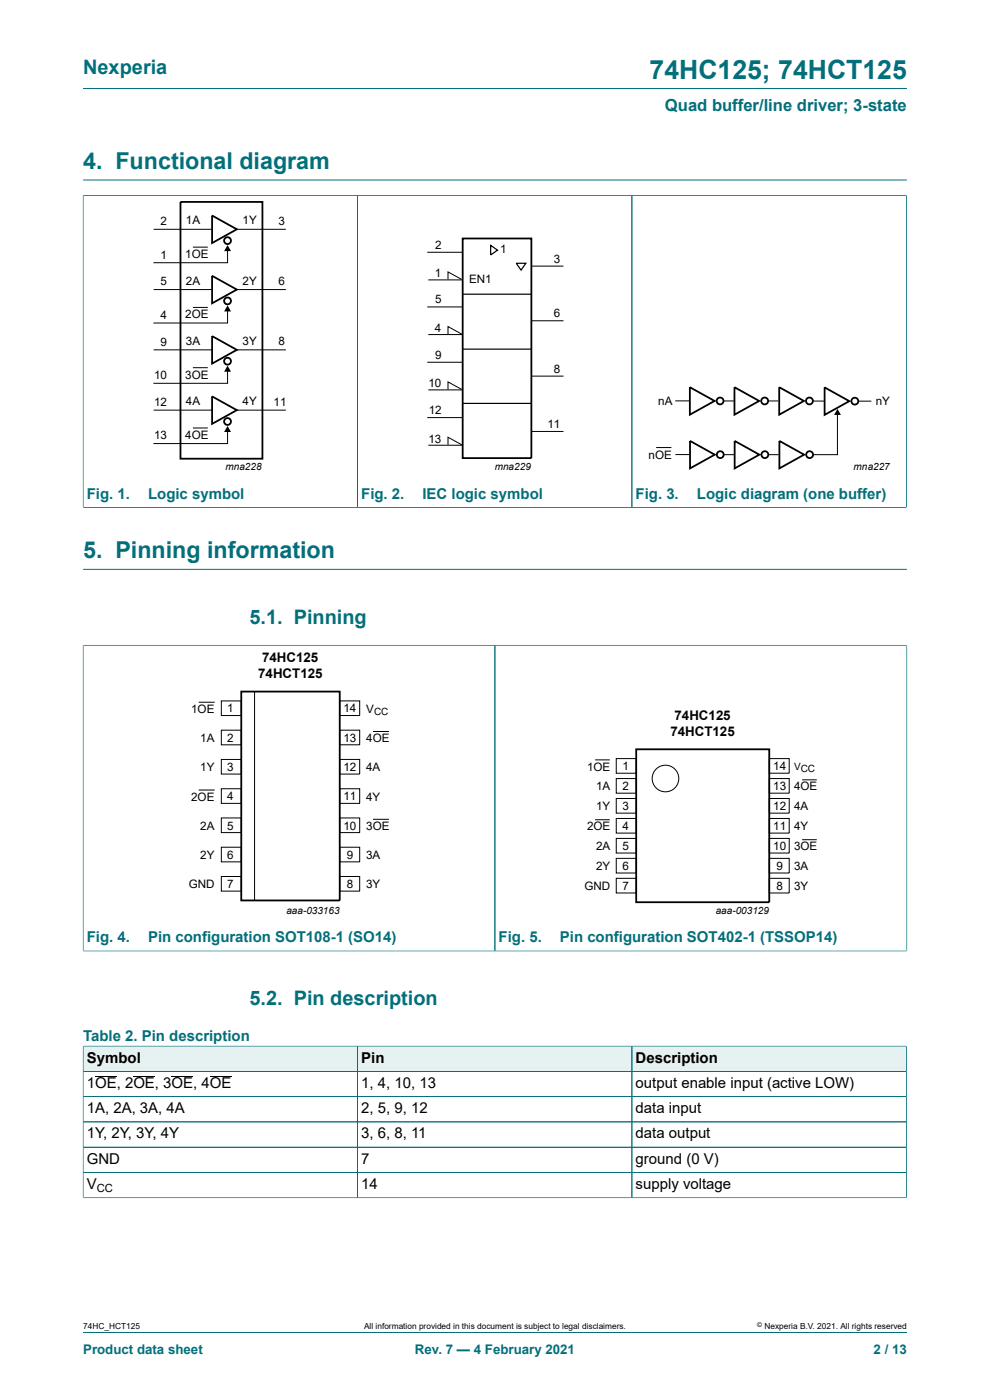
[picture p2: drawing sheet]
<svg xmlns="http://www.w3.org/2000/svg" width="210mm" height="297mm" viewBox="0 0 210 297" stroke-linecap="round" stroke-linejoin="round" font-family="sans-serif">
<g fill="none" stroke="#036f7b" stroke-width=".21">
<path d="M17.6 18.8h174.8M17.6 38.2h174.8M17.6 41.5h174.7M17.6 41.4v66.3M75.8 41.5v66.1M134.1 41.5v66.1M192.3 41.4v66.3M17.6 107.6h174.7M17.6 136.9h174.8M17.6 136.8v65M17.6 120.8h174.8M105 136.9v64.8"/>
<path d="M192.4 136.8v65M17.6 201.7h174.8"/>
</g>
<g fill="none" stroke="#000" stroke-width=".38">
<path d="M38.3 42.8h17.4v54.5h-17.4zM45 45.7l5.2 2.9-5.2 3zM45 58.5l5.2 2.9-5.2 2.9zM98.1 50.6h14.6v46.6h-14.6zM45 71.3l5.2 2.9-5.2 2.9zM45 84.1l5.2 2.9-5.2 2.9zM146.3 82.1l5.3 3-5.3 2.9zM146.4 93.5l5.2 3-5.2 2.9zM155.8 82.1l5.2 3-5.2 2.9zM155.8 93.5l5.3 3-5.3 2.9zM165.3 82.1l5.2 3-5.2 2.9zM165.3 93.5l5.3 3-5.3 2.9z"/>
<path d="M174.9 82.2l5.3 2.9-5.3 2.9zM51.2 146.7h20.9v44.3h-20.9zM135 159h28.2v32.4h-28.2z"/>
<circle cx="48.3" cy="51" r=".73"/>
<circle cx="48.3" cy="76.6" r=".73"/>
<circle cx="48.3" cy="63.8" r=".73"/>
<circle cx="48.3" cy="89.4" r=".73"/>
<circle cx="152.7" cy="85.1" r=".73"/>
<circle cx="152.8" cy="96.5" r=".73"/>
<circle cx="162.2" cy="85.1" r=".73"/>
<circle cx="162.2" cy="96.5" r=".73"/>
<circle cx="171.7" cy="85.1" r=".73"/>
<circle cx="171.7" cy="96.5" r=".73"/>
<circle cx="181.3" cy="85.1" r=".73"/>
</g>
<g fill="none" stroke="#000" stroke-width=".21">
<path d="M32.6 48.6h12.4M40.9 52.4h3.2M48.3 52.7v3h-15.8M50.2 48.6h10.4M90.6 53.5h7.5M90.9 59.4h7.2M95 59.3v-1.6l2.9 1.6M112.7 56.5h6.8M32.6 61.4h12.4M32.6 74.2h12.4M40.9 65.2h3.2M40.9 78h3.2"/>
<path d="M48.3 65.5v3h-15.8M48.3 78.3v3h-15.8M50.2 61.4h10.4M50.2 74.2h10.4M90.6 65.1h7.5M90.6 76.9h7.5M90.9 71h7.2M95 70.9v-1.6l2.9 1.6M112.7 68.1h6.8M112.7 79.8h6.8M32.6 87h12.4M40.9 90.8h3.2"/>
<path d="M48.3 91.1v3h-15.8M50.2 87h10.4M90.6 88.6h7.5M90.9 82.7h7.2M90.9 94.5h7.2M95 82.6v-1.6l2.9 1.6M95 94.4v-1.6l2.9 1.6M112.7 91.5h6.8M139.2 94.9h3.2M143.2 85h3M143.3 96.4h2.9M153.5 85.1h2.2"/>
<path d="M153.5 96.5h2.2M162.9 85.1h2.2M163 96.5h2.2M172.4 85.1h2.4M177.6 87.5v9h-5.1M182.1 85.1h2.7M42.2 149h3.3M46.9 148.7h4.3v3.1h-4.3zM46.9 154.9h4.3v3.1h-4.3zM54 146.7v44.4M72.1 148.7h4.2v3.1h-4.2zM72.1 154.9h4.2v3.1h-4.2z"/>
<path d="M79.1 155.2h3.4M42.2 167.6h3.3M46.9 161.1h4.3v3.1h-4.3zM46.9 167.3h4.3v3.1h-4.3zM46.9 173.5h4.3v3.1h-4.3zM46.9 179.7h4.3v3.1h-4.3zM72.1 173.5h4.2v3.1h-4.2zM72.1 179.7h4.2v3.1h-4.2zM72.1 161.1h4.2v3.1h-4.2zM72.1 167.3h4.2v3.1h-4.2zM79.1 173.8h3.4M126.2 173.9h3.1"/>
<path d="M126.2 161.2h3.1M130.7 160.9h4.3v3.1h-4.3zM130.7 165.2h4.3v3.1h-4.3zM130.7 169.4h4.3v3.1h-4.3zM130.7 173.6h4.3v3.1h-4.3zM130.7 177.9h4.3v3.1h-4.3zM163.2 177.9h4.2v3.1h-4.2zM163.2 169.4h4.2v3.1h-4.2zM163.2 173.6h4.2v3.1h-4.2zM163.2 160.9h4.2v3.1h-4.2zM163.2 165.2h4.2v3.1h-4.2zM170.2 165.4h3.1"/>
<path d="M170.2 178.1h3.1M46.9 185.9h4.3v3.1h-4.3zM72.1 185.9h4.2v3.1h-4.2zM130.7 182.1h4.3v3.1h-4.3zM130.7 186.3h4.3v3.1h-4.3zM163.2 186.3h4.2v3.1h-4.2zM163.2 182.1h4.2v3.1h-4.2z"/>
<circle cx="141.2" cy="165.2" r="2.82"/>
</g>
<path d="M48.3 52l.7 1.3h-1.5zM48.3 64.8l.7 1.3h-1.5zM48.3 77.6l.7 1.3h-1.5zM48.3 90.4l.7 1.2h-1.5zM177.6 86.8l.8 1.2h-1.5z" fill="#000"/>
<path d="M104.1 52.1l1.4 1-1.4 1zM109.5 55.8h2l-1 1.5zM98.1 74.1h14.6M98.1 62.4h14.6M98.1 85.6h14.6" fill="none" stroke="#000" stroke-width=".25"/>
<path d="M17.7 222h58.1v5.2h-58.1z" fill="#e6f1f2"/>
<path d="M17.6 221.9v5.4h58.2v-5.4h-58.2" fill="none" stroke="#036f7b" stroke-width=".21"/>
<path d="M75.9 222h58.1v5.2h-58.1z" fill="#e6f1f2"/>
<path d="M75.8 221.9h58.3v5.4h-58.3z" fill="none" stroke="#036f7b" stroke-width=".21"/>
<path d="M134.1 222h58.1v5.2h-58.1z" fill="#e6f1f2"/>
<path d="M17.6 227.3h174.7M17.6 222v32.2M17.7 221.9h174.6M75.8 222v32.1M134.1 221.9v32.2M192.3 221.9v32.3M192.3 232.6h-174.7M192.3 238h-174.7M17.6 254.1h174.7M192.3 243.4h-174.7M192.3 248.7h-174.7M17.6 282.6h174.8" fill="none" stroke="#036f7b" stroke-width=".21"/>
<path d="M20.2 228.3h4.6M28.3 228.3h4.6M36.4 228.3h4.6M44.5 228.3h4.6" fill="none" stroke="#000" stroke-width=".21"/>
<text font-size="5.6" fill="#036f7b" x="137.8" y="16.8">74HC125; 74HCT125</text>
<g font-size="4.9" fill="#036f7b">
<text x="17.6" y="35.9">4. Functional diagram</text>
<text x="17.6" y="118.5">5. Pinning information</text>
</g>
<g font-size="4.2" fill="#036f7b">
<text x="17.6" y="15.6">Nexperia</text>
<text x="52.9" y="132.3">5.1. Pinning</text>
<text x="52.9" y="213.1">5.2. Pin description</text>
</g>
<text font-size="3.5" fill="#036f7b" x="141" y="23.7">Quad buffer/line driver; 3-state</text>
<g font-size="3.2" fill="#036f7b">
<text x="18.4" y="105.8">Fig. 1.</text>
<text x="31.4" y="105.8">Logic symbol</text>
<text x="76.6" y="105.8">Fig. 2.</text>
<text x="89.6" y="105.8">IEC logic symbol</text>
<text x="134.8" y="105.8">Fig. 3.</text>
<text x="147.8" y="105.8">Logic diagram (one buffer)</text>
<text x="18.4" y="199.9">Fig. 4.</text>
<text x="31.4" y="199.9">Pin configuration SOT108-1 (SO14)</text>
<text x="105.8" y="199.9">Fig. 5.</text>
<text x="118.8" y="199.9">Pin configuration SOT402-1 (TSSOP14)</text>
<text x="17.6" y="220.8">Table 2. Pin description</text>
</g>
<g font-size="3.2">
<text x="18.4" y="225.4">Symbol</text>
<text x="76.6" y="225.4">Pin</text>
<text x="134.8" y="225.4">Description</text>
<text x="18.4" y="230.8">1OE, 2OE, 3OE, 4OE</text>
<text x="76.6" y="230.8">1, 4, 10, 13</text>
<text x="134.8" y="230.8">output enable input (active LOW)</text>
<text x="18.4" y="236.2">1A, 2A, 3A, 4A</text>
<text x="76.6" y="236.2">2, 5, 9, 12</text>
<text x="134.8" y="236.2">data input</text>
<text x="18.4" y="241.5">1Y, 2Y, 3Y, 4Y</text>
<text x="76.6" y="241.5">3, 6, 8, 11</text>
<text x="134.8" y="241.5">data output</text>
<text x="18.4" y="246.9">GND</text>
<text x="76.6" y="246.9">7</text>
<text x="134.8" y="246.9">ground (0 V)</text>
<text x="18.4" y="252.2">V</text>
<text x="76.6" y="252.2">14</text>
<text x="134.8" y="252.2">supply voltage</text>
</g>
<g font-size="2.8">
<text x="54.8" y="143.9">74HCT125</text>
<text x="55.6" y="140.5">74HC125</text>
<text x="143.1" y="152.7">74HC125</text>
<text x="142.2" y="156.2">74HCT125</text>
</g>
<g font-size="2.8" fill="#036f7b">
<text x="17.6" y="287.2">Product data sheet</text>
<text x="88" y="287.2">Rev. 7 — 4 February 2021</text>
<text x="185.3" y="287.2">2 / 13</text>
</g>
<g font-size="2.5">
<text x="34" y="47.7">2</text>
<text x="39.4" y="47.6">1A</text>
<text x="51.4" y="47.6">1Y</text>
<text x="59" y="47.7">3</text>
<text x="92.3" y="52.8">2</text>
<text x="106.1" y="53.8">1</text>
<text x="34" y="54.8">1</text>
<text x="39.3" y="54.7">1OE</text>
<text x="92.3" y="58.8">1</text>
<text x="117.5" y="55.7">3</text>
<text x="34" y="60.6">5</text>
<text x="39.4" y="60.4">2A</text>
<text x="51.4" y="60.4">2Y</text>
<text x="59" y="60.5">6</text>
<text x="92.3" y="64.4">5</text>
<text x="99.5" y="60.1">EN1</text>
<text x="34" y="67.6">4</text>
<text x="39.3" y="67.5">2OE</text>
<text x="92.3" y="70.4">4</text>
<text x="117.5" y="67.4">6</text>
<text x="34" y="73.3">9</text>
<text x="39.4" y="73.2">3A</text>
<text x="51.4" y="73.2">3Y</text>
<text x="59" y="73.3">8</text>
<text x="92.3" y="76.1">9</text>
<text x="32.7" y="80.4">10</text>
<text x="39.3" y="80.3">3OE</text>
<text x="90.9" y="82.1">10</text>
<text x="117.5" y="79">8</text>
<text x="32.7" y="86.1">12</text>
<text x="39.4" y="86">4A</text>
<text x="51.4" y="86">4Y</text>
<text x="58" y="86.1">11</text>
<text x="90.9" y="87.9">12</text>
<text x="139.6" y="86">nA</text>
<text x="185.8" y="85.9">nY</text>
<text x="32.7" y="93.2">13</text>
<text x="39.3" y="93.1">4OE</text>
<text x="90.9" y="93.9">13</text>
<text x="116.1" y="90.8">11</text>
<text x="137.6" y="97.4">nOE</text>
<text x="40.6" y="151.2">1OE</text>
<text x="48.2" y="151.1">1</text>
<text x="72.9" y="151.1">14</text>
<text x="77.7" y="151.2">V</text>
<text x="42.5" y="157.4">1A</text>
<text x="48.2" y="157.3">2</text>
<text x="72.9" y="157.3">13</text>
<text x="77.7" y="157.4">4OE</text>
<text x="42.5" y="163.6">1Y</text>
<text x="48.2" y="163.5">3</text>
<text x="72.9" y="163.5">12</text>
<text x="77.7" y="163.6">4A</text>
<text x="124.6" y="163.5">1OE</text>
<text x="126.5" y="167.7">1A</text>
<text x="132" y="163.4">1</text>
<text x="132" y="167.6">2</text>
<text x="164" y="163.4">14</text>
<text x="164" y="167.6">13</text>
<text x="168.5" y="167.7">4OE</text>
<text x="40.6" y="169.8">2OE</text>
<text x="48.2" y="169.8">4</text>
<text x="72.9" y="169.8">11</text>
<text x="77.7" y="169.8">4Y</text>
<text x="126.5" y="171.9">1Y</text>
<text x="132" y="171.9">3</text>
<text x="164" y="171.9">12</text>
<text x="168.5" y="171.9">4A</text>
<text x="42.5" y="176.1">2A</text>
<text x="48.2" y="176">5</text>
<text x="72.9" y="176">10</text>
<text x="77.7" y="176.1">3OE</text>
<text x="124.6" y="176.2">2OE</text>
<text x="132" y="176.1">4</text>
<text x="164" y="176.1">11</text>
<text x="168.5" y="176.2">4Y</text>
<text x="42.5" y="182.2">2Y</text>
<text x="48.2" y="182.2">6</text>
<text x="73.6" y="182.2">9</text>
<text x="77.7" y="182.2">3A</text>
<text x="126.5" y="180.4">2A</text>
<text x="126.5" y="184.6">2Y</text>
<text x="132" y="180.3">5</text>
<text x="132" y="184.6">6</text>
<text x="164" y="180.3">10</text>
<text x="164.7" y="184.6">9</text>
<text x="168.5" y="180.4">3OE</text>
<text x="168.5" y="184.6">3A</text>
<text x="40" y="188.4">GND</text>
<text x="48.2" y="188.4">7</text>
<text x="73.6" y="188.4">8</text>
<text x="77.7" y="188.4">3Y</text>
<text x="124" y="188.9">GND</text>
<text x="132" y="188.8">7</text>
<text x="164.7" y="188.9">8</text>
<text x="168.5" y="188.9">3Y</text>
</g>
<text font-size="2.4" x="20.5" y="252.9">CC</text>
<g font-size="2.1">
<text x="47.9" y="99.7">mna228</text>
<text x="105" y="99.7">mna229</text>
<text x="181.1" y="99.7">mna227</text>
<text x="79.4" y="151.7">CC</text>
<text x="168.5" y="163.4">VCC</text>
<text x="60.7" y="193.8">aaa-033163</text>
<text x="151.8" y="193.8">aaa-003129</text>
</g>
<g font-size="1.8">
<text x="17.6" y="282">74HC_HCT125</text>
<text x="77.2" y="282">All information provided in this document is subject to legal disclaimers.</text>
<text x="162.2" y="282">Nexperia B.V. 2021. All rights reserved</text>
</g>
<text font-size="1.4" x="160.6" y="281.6">©</text>
</svg>
